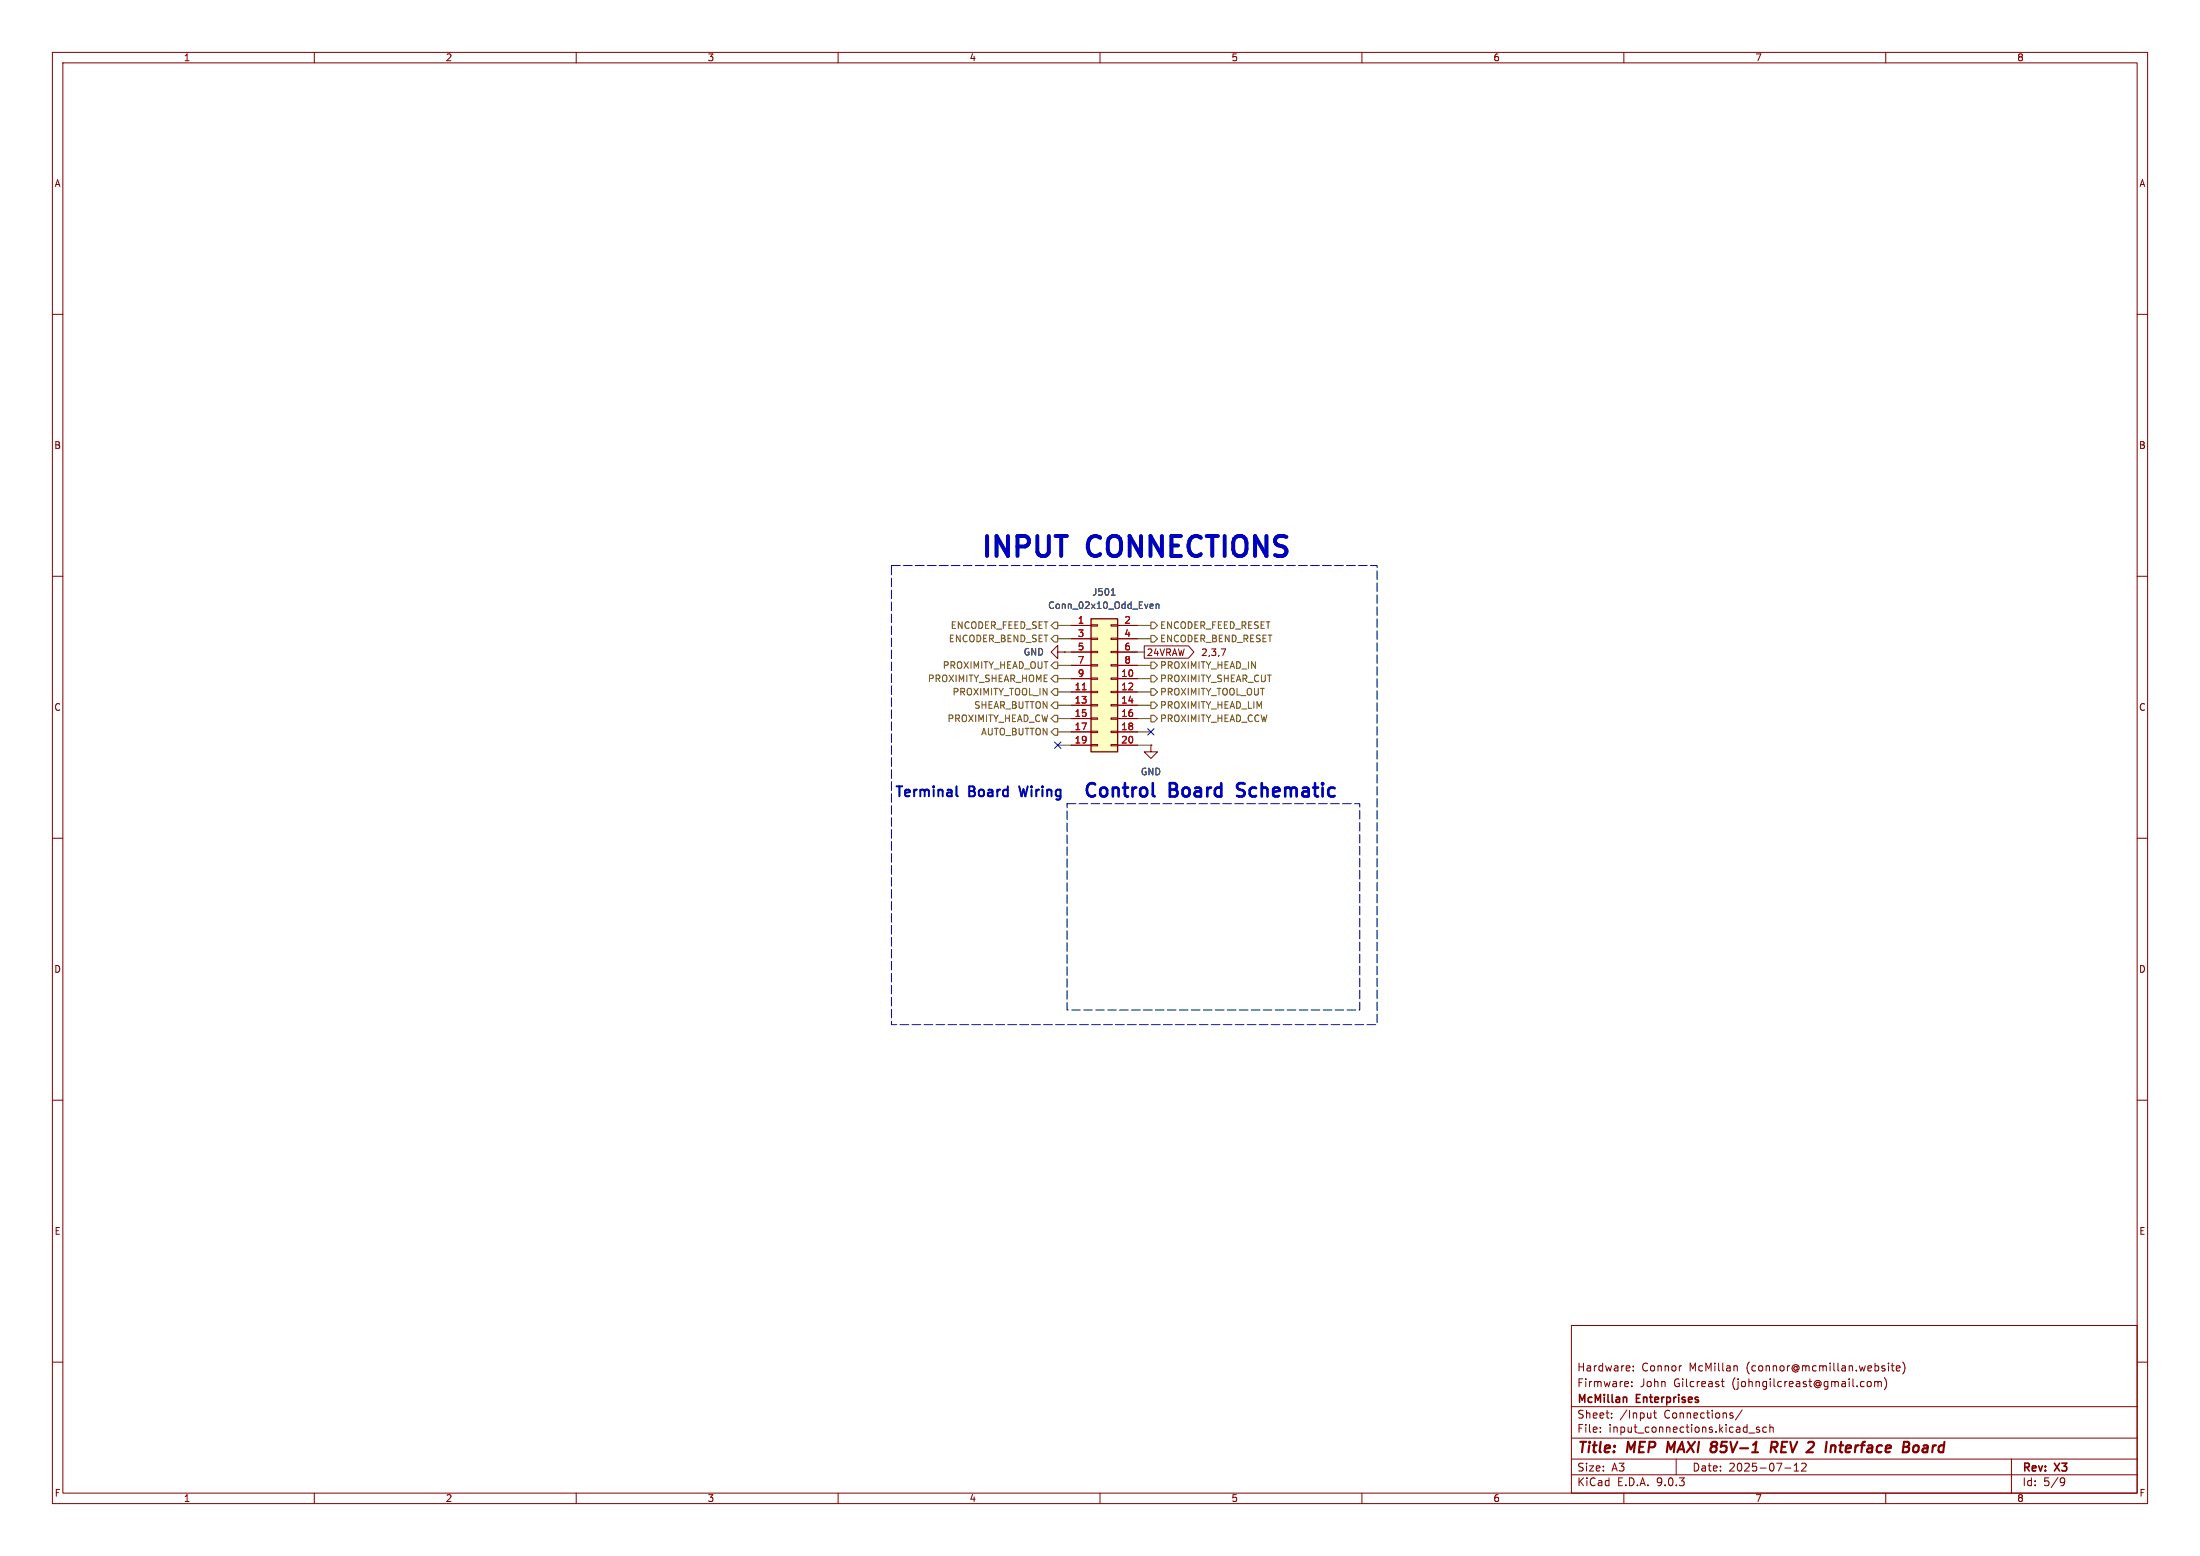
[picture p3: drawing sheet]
<svg xmlns="http://www.w3.org/2000/svg" width="420mm" height="297mm" viewBox="0 0 420 297" stroke-linecap="round" stroke-linejoin="round" font-family="sans-serif">
<g fill="none" stroke="#840000" stroke-width=".19">
<path d="M10 10h400v277h-400zM12 12h396v273h-396zM60 10v2M110 10v2M160 10v2M210 10v2M260 10v2M310 10v2M360 10v2M10 60h2M408 60h2M10 110h2"/>
<path d="M408 110h2M10 160h2M408 160h2M10 210h2M408 210h2M300 253h108v32h-108zM363.2 260a1.72 1.72 0 0 1 0 2.3M10 260h2M300 278.5h108M300 274.5h108M300 268.5h108M305.5 273.2v.2"/>
<path d="M305.5 272.5v.1M307.7 270.5v.2M307.7 269.8v.1M310.8 263.8l.1 .2-.7 .2M311.5 264.5v.2M311.5 263.8v.1M311.8 261.5v.2M311.8 260.8v.1M315.2 269.7v1M315.2 270.5l-.1 .1M315.7 269.7h.5M315.9 269.2v1.3l.3 .2"/>
<path d="M320 278.5v3M320.9 260.7h.1M328.6 263.7h.6M328.8 263.2v1.3l.4 .2M330.7 270.2l.2 .2-.2 .3M330.7 269.7l.1 .1M331.2 260.7h.2l.3 .2v.8M332.6 269.1l-1.3 1.9M333.9 273.5h1.1M335.9 272.5l-.4-.1-.2 .2 .1 .2 .5 .2v.3h-.6M337.2 272.5l-.4-.1-.3 .3 .2 .6h.5M337.9 272.5l.2-.1 .3 .1 .1 .9"/>
<path d="M337.9 271.9v1.5M342.5 279.7l.4-.4v1.5M343.9 279.4l.6-.1 .2 .1 .1 .3-.9 1.1h.9M356.5 263.8l.2-.1 .5 .1v.6l-.1 .2-.4 .1-.2-.2zM357.9 263.8l.4-.1 .2 .2M357.9 263.7v1M358.5 263.9l.2-.2 .4 .1 .1 .9M358.5 263.9v.8M359.8 263a1.74 1.74 0 0 1-.1 2.3M360.5 260.2v.1M360.5 260.7v1M361 260.7h.6"/>
<path d="M361.2 260.2v1.3l.4 .2M362 261.2l.7-.2v-.2l-.5-.1-.2 .2 .1 .7h.6M384 278.5v6.5M408 260h2M60 285v2M110 285v2M160 285v2M210 285v2M260 285v2M300 281.5h108M310 285v2M340.7 280.2h1.2"/>
<path d="M342.5 280.8h.9M360 285v2M393.6 282.1l.5 .1a.99 .99 0 0 1-.4 1.4h-.3M394.2 282.7l-.3 .3h-.3"/>
</g>
<g fill="none" stroke="#840000" stroke-width=".4">
<path d="M318.4 275.2l-.2 2M327 276.1h.4M327.1 275.2h.4M327.4 276.1l.2 .1M327.5 277l-.3 .2M327.6 276l-.2 .1M338.1 276.3h.8a.55 .55 0 0 0 .4-.5 .55 .55 0 0 0-.3-.6h-.7l-.3 2M338.6 276.3l.5 .9M351.1 275.9h.8M351.5 275.2l-.2 1.7v.2l.4 .1M365.4 276.1a.52 .52 0 0 1 .5-.2 .52 .52 0 0 1 .4 .4l-.1 .5a.55 .55 0 0 1-.5 .4 .55 .55 0 0 1-.5-.4zM367.4 275.9l-.2 .1"/>
<path d="M367.8 276.4h-.5a.4 .4 0 0 0-.3 .4 .4 .4 0 0 0 .2 .4h.5"/>
</g>
<path d="M310.3 266.7l.2 .2v.8" fill="none" stroke="#840000" stroke-width=".3"/>
<g fill="#fff">
<path d="M387.3 260.6h.9l-.8 3.8h2.3l-.1 .7h-3.2z"/>
<path d="M385.3 260.6h.8l-.9 4.5h-.8z"/>
<path d="M390.7 266.3l.4-.2 .5 .1-.1 .2-.5-.1-.3 .2 .1 .1 .6 .4v.2l-.2 .3h-.5l-.4-.1 .1-.2 .5 .1 .3-.1v-.2l-.6-.3z"/>
<path d="M384.6 266.1l.8 .1 .2 .4-.3 .4-.7 .1-.1 .4h-.2l.1-.6h.7l.3-.3-.1-.3h-.6l-.1 .6h-.2z"/>
<path d="M386.9 266.1h.6l.3 .2v.5l-.3 .2 .2 .5h-.2l-.2-.4h-.4l-.1 .4h-.2l.1-.6h.7l.3-.3-.1-.3h-.6l-.1 .6h-.2z"/>
<path d="M389.2 266.1h.2l-.3 1.4h-.2z"/>
<path d="M396.4 260.6h.9l1.1 4.5h-.9l-.2-1h-2.3l-.6 1h-.9l1.1-1.7h2.5l-.4-1.9-1.2 1.9h-.9z"/>
<path d="M399.8 260.6h.7l1.9 3.2 .6-3.2h.8l-.9 4.5h-.7l-1.8-3.1-.6 3.1h-.9z"/>
<path d="M392.8 266.1h1v.2h-.8l-.1 .4h.7v.2h-.7l-.1 .4h.8v.2h-1z"/>
<path d="M391.2 260.6h.8l-.8 3.8h2.4l-.2 .7h-3.1z"/>
<path d="M395 266.3l.4-.2 .5 .1-.1 .2-.4-.1-.3 .2 .1 .1 .6 .4v.2l-.2 .3h-.5l-.4-.1 .1-.2 .5 .1 .3-.1-.1-.2-.6-.3z"/>
<path d="M372.7 260.1l-2.6 3.4z"/>
<path d="M373.3 261.2l-.8 3.9h-.9l.5-2.4z"/>
<path d="M373.4 254.3l1.8 1.3 .4-2.2 .3 2.2 1.9-1.3-1.3 1.8 2.2 .4-2.2 .4 1.3 1.8-1.9-1.3-.3 2.2-.4-2.2-1.8 1.3 1.3-1.8-2.2-.4 2.2-.4z"/>
<path d="M380 266.1h1l-.1 .2h-.8v.4h.7l-.1 .2h-.7l-.1 .4h.9l-.1 .2h-1z"/>
<path d="M368 260.1h.8l1.3 3.4 3.5-4.5 1.4-1v.4l-4.8 6.2h-.5l-1.1-2.8-.7 3.3h-.9z"/>
<path d="M379.1 260.6h.7l1.2 3 2.3-3h.8l-.9 4.5h-.8l.6-2.9-2 2.4h-.3l-1.1-2.5-.6 3h-.8z"/>
<path d="M373.2 266.1h1l-.1 .2h-.8v.4h.7l-.1 .2h-.7l-.1 .4h.9l-.1 .2h-1z"/>
<path d="M377.7 266.1h1.2l-.1 .2h-.4l-.3 1.2h-.2l.3-1.2h-.5z"/>
<path d="M374.4 261.4a2.63 2.63 0 0 1 3.8-.1l-.6 .5-.5-.4a1.77 1.77 0 0 0-2.2 .6 1.77 1.77 0 0 0 .1 2.2l.9 .3a1.71 1.71 0 0 0 1.3-.6l.5 .6a2.28 2.28 0 0 1-2.4 .7 2.28 2.28 0 0 1-1.6-1.9 2.68 2.68 0 0 1 .7-1.9z"/>
<path d="M375.4 266.1h.2l.6 1.1 .2-1.1h.2l-.3 1.4h-.1l-.7-1.1-.2 1.1h-.2z"/>
<path d="M382.2 266.1h.7l.3 .2v.5l-.4 .2 .3 .5h-.2l-.3-.4h-.4l-.1 .4h-.2l.2-.6h.7l.2-.3-.1-.3h-.5l-.1 .6h-.2z"/>
</g>
<path d="M201.9 124.5v-1.3l-1.2 1.3 1.2 1.2v-1.2h1.3M203.2 124.5h.1M219.7 142.2v1.3h1.3l-1.3 1.3-1.3-1.3h1.3M219.7 142.2h.1" fill="none" stroke="#840000" stroke-width=".19"/>
<path d="M208.3 118.1h5.1v25.4h-5.1z" fill="#ffffc2"/>
<path d="M208.3 118.1h5.1v25.4h-5.1z" fill="none" stroke="#840000" stroke-width=".25"/>
<g fill="none" stroke="#840000" stroke-width=".19">
<path d="M204.5 119.4h3.8M208.3 119.3h1.2v.2h-1.2zM212.1 119.3h1.3v.2h-1.3zM213.4 119.4h3.8M203.2 124.5h.1M204.5 121.9h3.8M204.5 124.5h3.8M204.5 127h3.8M204.5 129.5h3.8M204.5 132.1h3.8M204.5 134.6h3.8M204.5 137.2h3.8"/>
<path d="M204.5 139.7h3.8M208.3 121.8h1.2v.2h-1.2zM208.3 124.3h1.2v.3h-1.2zM208.3 126.9h1.2v.2h-1.2zM208.3 129.4h1.2v.3h-1.2zM208.3 132h1.2v.2h-1.2zM208.3 134.5h1.2v.2h-1.2zM208.3 137h1.2v.3h-1.2zM208.3 139.6h1.2v.2h-1.2zM212.1 121.8h1.3v.2h-1.3zM212.1 124.3h1.3v.3h-1.3zM212.1 126.9h1.3v.2h-1.3z"/>
<path d="M212.1 129.4h1.3v.3h-1.3zM212.1 132h1.3v.2h-1.3zM212.1 134.5h1.3v.2h-1.3zM212.1 137h1.3v.3h-1.3zM212.1 139.6h1.3v.2h-1.3zM213.4 121.9h3.8M213.4 124.5h3.8M213.4 127h3.8M213.4 129.5h3.8M213.4 132.1h3.8M213.4 134.6h3.8M213.4 137.2h3.8"/>
<path d="M213.4 139.7h3.8M218.4 123.3h8.5l1 1.2-1 1.1h-8.5zM233.1 123.9h.9l-.6 1.2M204.5 142.2h3.8M208.3 142.1h1.2v.3h-1.2zM212.1 142.1h1.3v.3h-1.3zM213.4 142.2h3.8M219.7 142.2h.1"/>
</g>
<path d="M206.6 131.7h.7" fill="none" stroke="#a90000" stroke-width=".19"/>
<path d="M212.2 113.6h.7M219.7 115.3l.4 .1 .1 .2-.6 .1M220.1 116.1h-.4M220.7 115.4l.2-.1 .3 .1 .1 .7M220.7 115.3v.8" fill="none" stroke="#006464" stroke-width=".19"/>
<g fill="none" stroke="#725600" stroke-width=".19">
<path d="M201.3 118.7h.6v1.3h-.6l-.6-.6zM219.7 118.7h.6l.7 .7-.7 .6h-.6zM201.3 131.4h.6v1.3h-.6l-.6-.6zM201.3 126.4h.6v1.2h-.6l-.6-.6zM201.3 121.3h.6v1.3h-.6l-.6-.7zM201.3 128.9h.6v1.3h-.6l-.6-.7zM201.3 136.5h.6v1.3h-.6l-.6-.6zM201.3 139.1h.6v1.2h-.6l-.6-.6zM201.3 134h.6v1.3h-.6l-.6-.7zM219.7 131.4h.6l.7 .7-.7 .6h-.6zM219.7 136.5h.6l.7 .7-.7 .6h-.6zM219.7 126.4h.6l.7 .6-.7 .6h-.6z"/>
<path d="M219.7 134h.6l.7 .6-.7 .7h-.6zM219.7 121.3h.6l.7 .6-.7 .7h-.6zM219.7 128.9h.6l.7 .6-.7 .7h-.6z"/>
</g>
<g fill="none" stroke="#009600" stroke-width=".19">
<path d="M201.9 119.4h2.6M217.2 119.4h2.5M201.9 127h2.6M201.9 139.7h2.6M201.9 129.5h2.6M201.9 121.9h2.6M201.9 134.6h2.6M201.9 132.1h2.6M201.9 137.2h2.6M203.2 124.5h1.3M217.2 127h2.5M217.2 124.5h1.2"/>
<path d="M217.2 139.7h2.5M217.2 129.5h2.5M217.2 121.9h2.5M217.2 134.6h2.5M217.2 132.1h2.5M217.2 137.2h2.5M201.9 142.2h2.6M217.2 142.2h2.5"/>
</g>
<path d="M219.1 139.1l1.2 1.2M220.3 139.1l-1.2 1.2M201.3 141.6l1.2 1.2M202.5 141.6l-1.2 1.2" fill="none" stroke="#000084" stroke-width=".19"/>
<path d="M182.6 150.1v1.6l.3 .3" fill="none" stroke="#0000c2" stroke-width=".38"/>
<path d="M220.1 149.5v2.2l.3 .3" fill="none" stroke="#0000c2" stroke-width=".51"/>
<path d="M170.2 108h92.7v87.6h-92.7zM203.7 153.4h55.9v39.4h-55.9z" fill="none" stroke="#0000c2" stroke-width=".19" stroke-dasharray="1.7 .6"/>
<g font-size="5.3" fill="#0000c2">
<text x="186.8" y="107.4">INPUT</text>
<text x="207.7" y="107.4">CONNECTIONS</text>
</g>
<g font-size="3.5" fill="#0000c2">
<text x="206.5" y="152.9">Control</text>
<text x="223.2" y="152.9">Board</text>
<text x="237.2" y="152.9">Schematic</text>
</g>
<g font-size="2.8" fill="#840000">
<text x="301" y="277.9">Title:</text>
<text x="310.6" y="277.9">MEP</text>
<text x="319.1" y="277.9">MAXI</text>
<text x="328.2" y="277.9">85V-1</text>
<text x="340.5" y="277.9">REV 2</text>
<text x="352.6" y="277.9">Interface</text>
<text x="368.1" y="277.9">Board</text>
</g>
<g font-size="2.7" fill="#0000c2">
<text x="170.6" y="152.7">Terminal</text>
<text x="185" y="152.7">Board</text>
<text x="195.4" y="152.7">Wiring</text>
</g>
<g font-size="2.1" fill="#840000">
<text x="301" y="262">Hardware:</text>
<text x="313.4" y="262">Connor</text>
<text x="322.5" y="262">McMillan</text>
<text x="333.5" y="262">(connor@mcmillan.website)</text>
<text x="301" y="268.2">McMillan</text>
<text x="301" y="265">Firmware:</text>
<text x="312.4" y="268.2">Enterprises</text>
<text x="313.1" y="265">John</text>
<text x="319.6" y="265">Gilcreast</text>
<text x="330.8" y="265">(johngilcreast@gmail.com)</text>
<text x="301" y="273.7">File:</text>
<text x="301" y="271">Sheet:</text>
<text x="307.1" y="273.7">input_connections.kicad_sch</text>
<text x="309.2" y="271">/Input</text>
<text x="317.7" y="271">Connections/</text>
<text x="301" y="281.1">Size:</text>
<text x="307.6" y="281.1">A3</text>
<text x="323" y="281.1">Date:</text>
<text x="330" y="281.1">2025-07-12</text>
<text x="386" y="281.3">Rev:</text>
<text x="392.4" y="281.3">X3</text>
<text x="301" y="283.9">KiCad</text>
<text x="308.7" y="283.9">E.D.A.</text>
<text x="316.3" y="283.9">9.0.3</text>
<text x="386" y="283.9">Id:</text>
<text x="390.1" y="283.9">5/9</text>
</g>
<g font-size="1.8" fill="#840000">
<text x="35" y="11.9">1</text>
<text x="85" y="11.9">2</text>
<text x="135" y="11.9">3</text>
<text x="185" y="11.9">4</text>
<text x="235" y="11.9">5</text>
<text x="285" y="11.9">6</text>
<text x="335" y="11.9">7</text>
<text x="385" y="11.9">8</text>
<text x="10.3" y="35.9">A</text>
<text x="408.3" y="35.9">A</text>
<text x="10.3" y="85.9">B</text>
<text x="408.2" y="85.9">B</text>
<text x="218.8" y="125.4">24VRAW</text>
<text x="229.2" y="125.4">2,3,7</text>
<text x="10.3" y="135.9">C</text>
<text x="408.2" y="135.9">C</text>
<text x="10.3" y="185.9">D</text>
<text x="408.2" y="185.9">D</text>
<text x="10.3" y="235.9">E</text>
<text x="408.3" y="235.9">E</text>
<text x="10.3" y="285.9">F</text>
<text x="35" y="286.9">1</text>
<text x="85" y="286.9">2</text>
<text x="135" y="286.9">3</text>
<text x="185" y="286.9">4</text>
<text x="235" y="286.9">5</text>
<text x="285" y="286.9">6</text>
<text x="335" y="286.9">7</text>
<text x="385" y="286.9">8</text>
<text x="408.3" y="285.9">F</text>
</g>
<g font-size="1.8" fill="#006464">
<text x="208.4" y="113.9">J501</text>
<text x="200" y="116.4">Conn_02x10_Odd_Even</text>
<text x="195.3" y="125.3">GND</text>
<text x="217.7" y="148.2">GND</text>
</g>
<g font-size="1.8" fill="#a90000">
<text x="205.7" y="119.1">1</text>
<text x="214.6" y="119.1">2</text>
<text x="205.7" y="121.7">3</text>
<text x="205.7" y="124.2">5</text>
<text x="214.6" y="121.7">4</text>
<text x="214.6" y="124.2">6</text>
<text x="205.1" y="131.8">11</text>
<text x="205.7" y="126.7">7</text>
<text x="205.7" y="129.3">9</text>
<text x="214" y="129.3">10</text>
<text x="214" y="131.8">12</text>
<text x="214.6" y="126.7">8</text>
<text x="205.1" y="134.4">13</text>
<text x="205.1" y="136.9">15</text>
<text x="214" y="134.4">14</text>
<text x="214" y="136.9">16</text>
<text x="205.1" y="139.4">17</text>
<text x="205.1" y="142">19</text>
<text x="214" y="139.4">18</text>
<text x="214" y="142">20</text>
</g>
<g font-size="1.8" fill="#725600">
<text x="181" y="122.8">ENCODER_BEND_SET</text>
<text x="181.4" y="120.2">ENCODER_FEED_SET</text>
<text x="221.4" y="120.2">ENCODER_FEED_RESET</text>
<text x="221.4" y="122.8">ENCODER_BEND_RESET</text>
<text x="177" y="130.4">PROXIMITY_SHEAR_HOME</text>
<text x="179.9" y="127.9">PROXIMITY_HEAD_OUT</text>
<text x="221.4" y="127.9">PROXIMITY_HEAD_IN</text>
<text x="221.4" y="130.4">PROXIMITY_SHEAR_CUT</text>
<text x="181.8" y="132.9">PROXIMITY_TOOL_IN</text>
<text x="185.9" y="135.5">SHEAR_BUTTON</text>
<text x="221.4" y="132.9">PROXIMITY_TOOL_OUT</text>
<text x="221.4" y="135.5">PROXIMITY_HEAD_LIM</text>
<text x="180.8" y="138">PROXIMITY_HEAD_CW</text>
<text x="187.2" y="140.6">AUTO_BUTTON</text>
<text x="221.4" y="138">PROXIMITY_HEAD_CCW</text>
</g>
</svg>
